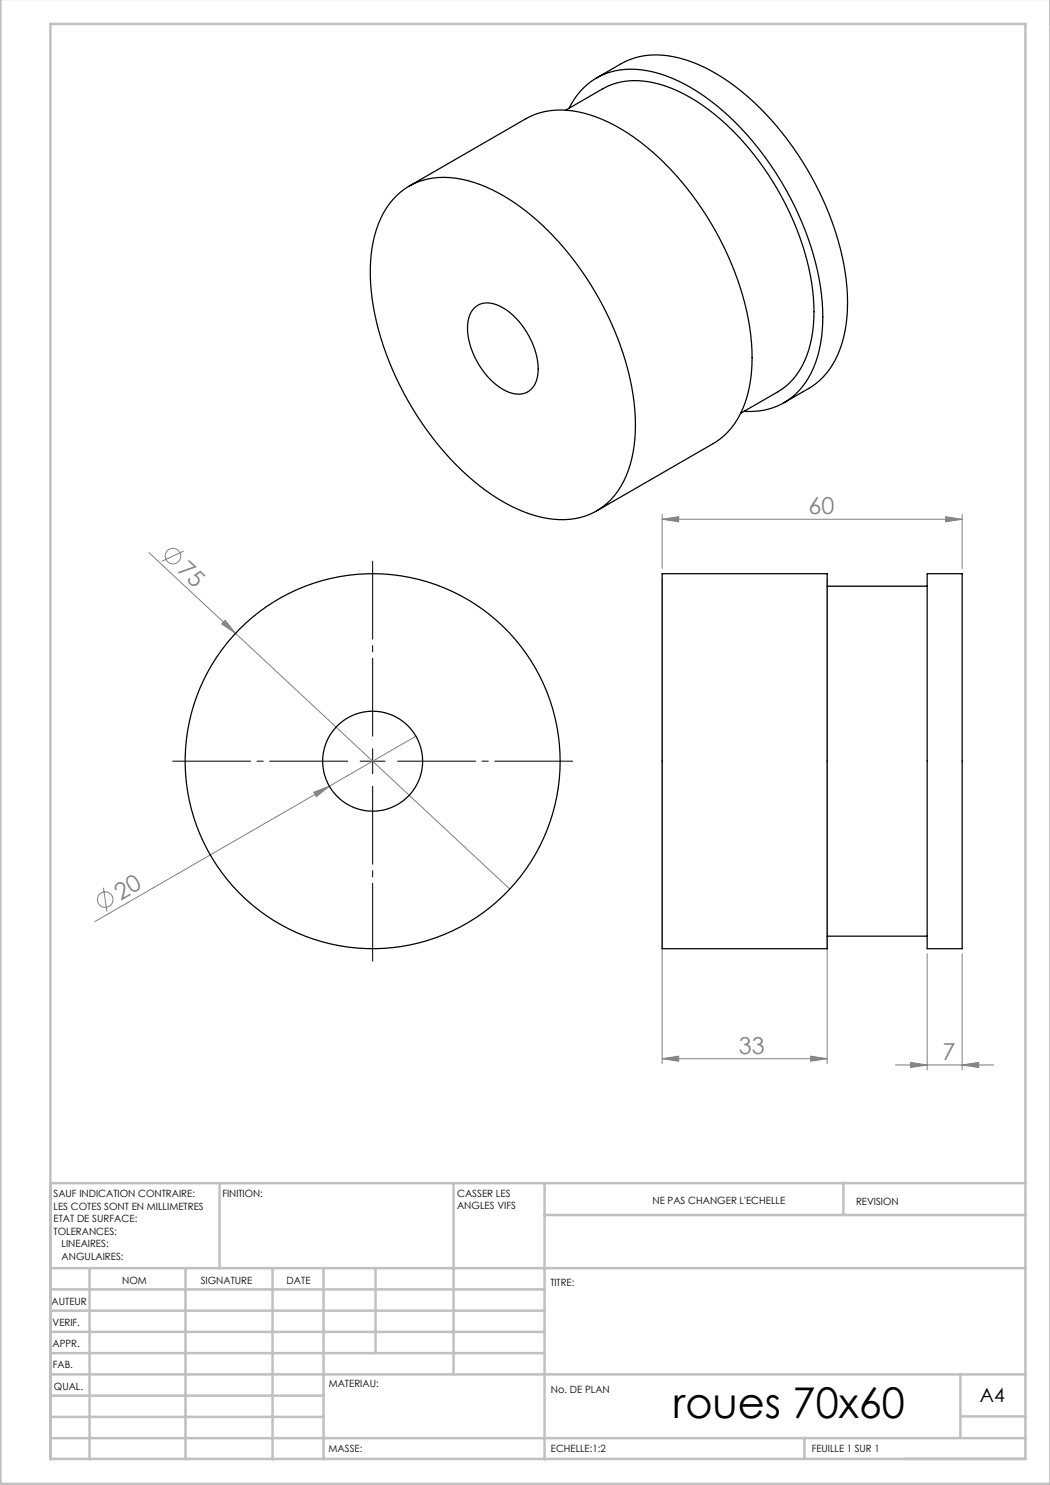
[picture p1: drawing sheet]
<svg xmlns="http://www.w3.org/2000/svg" width="210mm" height="297mm" viewBox="0 0 210 297" stroke-linecap="round" stroke-linejoin="round" font-family="sans-serif">
<g fill="none" stroke="#808080" stroke-width=".2">
<path d="M29.8 110.5l17.3 16.2M36.8 110.2l-4.4 2M132.4 103.9l3.3-.6v1.1zM132.4 102.9v10.8M132.4 103.9h60M132.4 115.7v97M165.4 115.7v97M189.1 103.3l3.3 .6-3.3 .5zM192.4 102.9v10.8M45 124l2.1 2.7-2.8-1.9zM47.1 126.7l54.9 51.1M62.8 158.5l3.1-1.3-2.6 2.1z"/>
<path d="M65.9 157.2l-46.9 27.1M83.2 147.2l-17.3 10M20.7 177.5l.7 4.8M185.4 190.7v23.3M192.4 190.7v23.3M132.4 211.7l3.3-.5v1zM132.4 211.7h33M162.1 211.2l3.3 .5-3.3 .5zM179.1 213h19.7M182.1 212.5l3.3 .5-3.3 .5zM192.4 213l3.3-.5v1z"/>
<circle cx="34.6" cy="111.2" r="1.56"/>
<circle cx="21" cy="179.9" r="1.56"/>
</g>
<path d="M69.5 152.2h-35M74.5 147.2v-35M74.5 157.2v35M79.5 152.2h35" fill="none" stroke="#000" stroke-width=".2" stroke-dasharray="30.5 1.3 1.3 1.3" stroke-dashoffset="14.9"/>
<path d="M72 152.2h5M74.5 149.7v5" fill="none" stroke="#000" stroke-width=".2"/>
<g fill="none" stroke="#c0c0c0" stroke-width=".5">
<path d="M.1 -.1v296.9h210M10.1 236.6h195M43.9 236.6v17M90.7 236.6v38.3M108.9 236.6v55.3M168.7 236.5v6.4M10.1 253.6h195M10.1 257.9h98.8M17.9 253.6v38.3M37.1 253.6v38.3M54.5 253.6v38.3M64.7 253.6v38.3"/>
<path d="M75.1 253.6v17M108.9 243h96.2M10.1 270.6h98.8M10.1 266.4h98.8M10.1 262.1h98.8M10.1 279.1h54.6M10.1 274.9h195M192.1 274.8v12.7M10.1 291.8h195v-287h-195v287.1M10.1 287.6h195M10.1 283.4h54.6M160.9 287.5v4.3"/>
<path d="M192.1 283.3h13"/>
</g>
<g fill="#808080">
<path d="M45 124l2.1 2.7-2.8-1.9z"/>
<path d="M62.8 158.5l3.1-1.3-2.6 2.1z"/>
<path d="M162.1 211.2l3.3 .5-3.3 .5zM132.4 211.7l3.3-.5v1z"/>
<path d="M182.1 212.5l3.3 .5-3.3 .5zM192.4 213l3.3-.5v1zM132.4 103.9l3.3-.6v1.1zM189.1 103.3l3.3 .6-3.3 .5z"/>
</g>
<g fill="none" stroke="#000" stroke-width=".25">
<path d="M119.3 15.6l4.9-2.9a15.8 15.8 0 0 1 12.9-.7 41.2 41.2 0 0 1 18.2 13.2 60.2 60.2 0 0 1 14.1 32.4 25.9 25.9 0 0 1-2.8 15.2 13.6 13.6 0 0 1-4.9 4.9l-4.9 2.8M79.3 39.2a13.9 13.9 0 0 1 13-3.4 35.5 35.5 0 0 1 17.2 10.2 61.3 61.3 0 0 1 17.3 34.5 27.3 27.3 0 0 1-2.6 16.8 13.5 13.5 0 0 1-14.7 6.4 34.3 34.3 0 0 1-17.2-9.7 60.9 60.9 0 0 1-18.1-35.9 27 27 0 0 1 2.5-15.5 14.8 14.8 0 0 1 2.6-3.4zM81.8 37.2l23.4-13.4a15.8 15.8 0 0 1 12.8-.8 41.2 41.2 0 0 1 18.2 13.3 60.2 60.2 0 0 1 14.1 32.3 25.9 25.9 0 0 1-2.8 15.2 13.6 13.6 0 0 1-4.8 4.9l-23.4 13.5M113.1 22l7.4-4.2a15.1 15.1 0 0 1 12.7-.5 40.4 40.4 0 0 1 17.6 13.6 54.8 54.8 0 0 1 12 30 22 22 0 0 1-3.5 14.1 12.2 12.2 0 0 1-3.8 3.4l-7.4 4.3M113.8 21.6a13.5 13.5 0 0 1 14.8-7.6 33.1 33.1 0 0 1 17.2 9.2 61.2 61.2 0 0 1 18.5 35.7 27.3 27.3 0 0 1-2.6 16.7 13.2 13.2 0 0 1-12.9 6.7M94.9 61.5a4.6 4.6 0 0 1 5.7 0 15.4 15.4 0 0 1 7 13 4.1 4.1 0 0 1-3.9 4.3 10.3 10.3 0 0 1-7.4-5 13.4 13.4 0 0 1-2.5-10.3 4.4 4.4 0 0 1 1.1-2zM132.4 114.7h33v75h-33zM165.4 117.2h20M185.4 114.7h7v75h-7zM165.4 187.2h20"/>
<circle cx="74.5" cy="152.2" r="10"/>
<circle cx="74.5" cy="152.2" r="37.5"/>
</g>
<text font-size="8.5" x="134.6" y="283.5">roues 70x60</text>
<g font-size="4.7" fill="#808080">
<text x="161.7" y="102.8">60</text>
<text x="35.3" y="114.2" transform="rotate(43 35.3 114.2)">75</text>
<text x="24.1" y="180.1" transform="rotate(-30 24.1 180.1)">20</text>
<text x="147.8" y="210.7">33</text>
<text x="188.5" y="212">7</text>
</g>
<text font-size="3.9" x="196" y="280.4">A4</text>
<g font-size="2">
<text x="10.7" y="239.5">SAUF INDICATION CONTRAIRE:</text>
<text x="44.5" y="239.5">FINITION:</text>
<text x="91.4" y="239.4">CASSER LES</text>
<text x="10.7" y="242">LES COTES SONT EN MILLIMETRES</text>
<text x="10.7" y="244.5">ETAT DE SURFACE:</text>
<text x="91.4" y="241.9">ANGLES VIFS</text>
<text x="130.5" y="240.8">NE PAS CHANGER L'ECHELLE</text>
<text x="171.2" y="241">REVISION</text>
<text x="10.7" y="247">TOLERANCES:</text>
<text x="12.3" y="249.5">LINEAIRES:</text>
<text x="12.3" y="252">ANGULAIRES:</text>
<text x="24.4" y="256.9">NOM</text>
<text x="40.1" y="256.8">SIGNATURE</text>
<text x="57.3" y="256.8">DATE</text>
<text x="110.1" y="257.1">TITRE:</text>
<text x="10.3" y="260.9">AUTEUR</text>
<text x="10.5" y="269.3">APPR.</text>
<text x="10.5" y="265.2">VERIF.</text>
<text x="10.6" y="273.6">FAB.</text>
<text x="10.8" y="278">QUAL.</text>
<text x="65.8" y="277.4">MATERIAU:</text>
<text x="110.2" y="278.5">No. DE PLAN</text>
<text x="65.7" y="290.4">MASSE:</text>
<text x="110.2" y="290.5">ECHELLE:1:2</text>
<text x="162.4" y="290.4">FEUILLE 1 SUR 1</text>
</g>
</svg>
